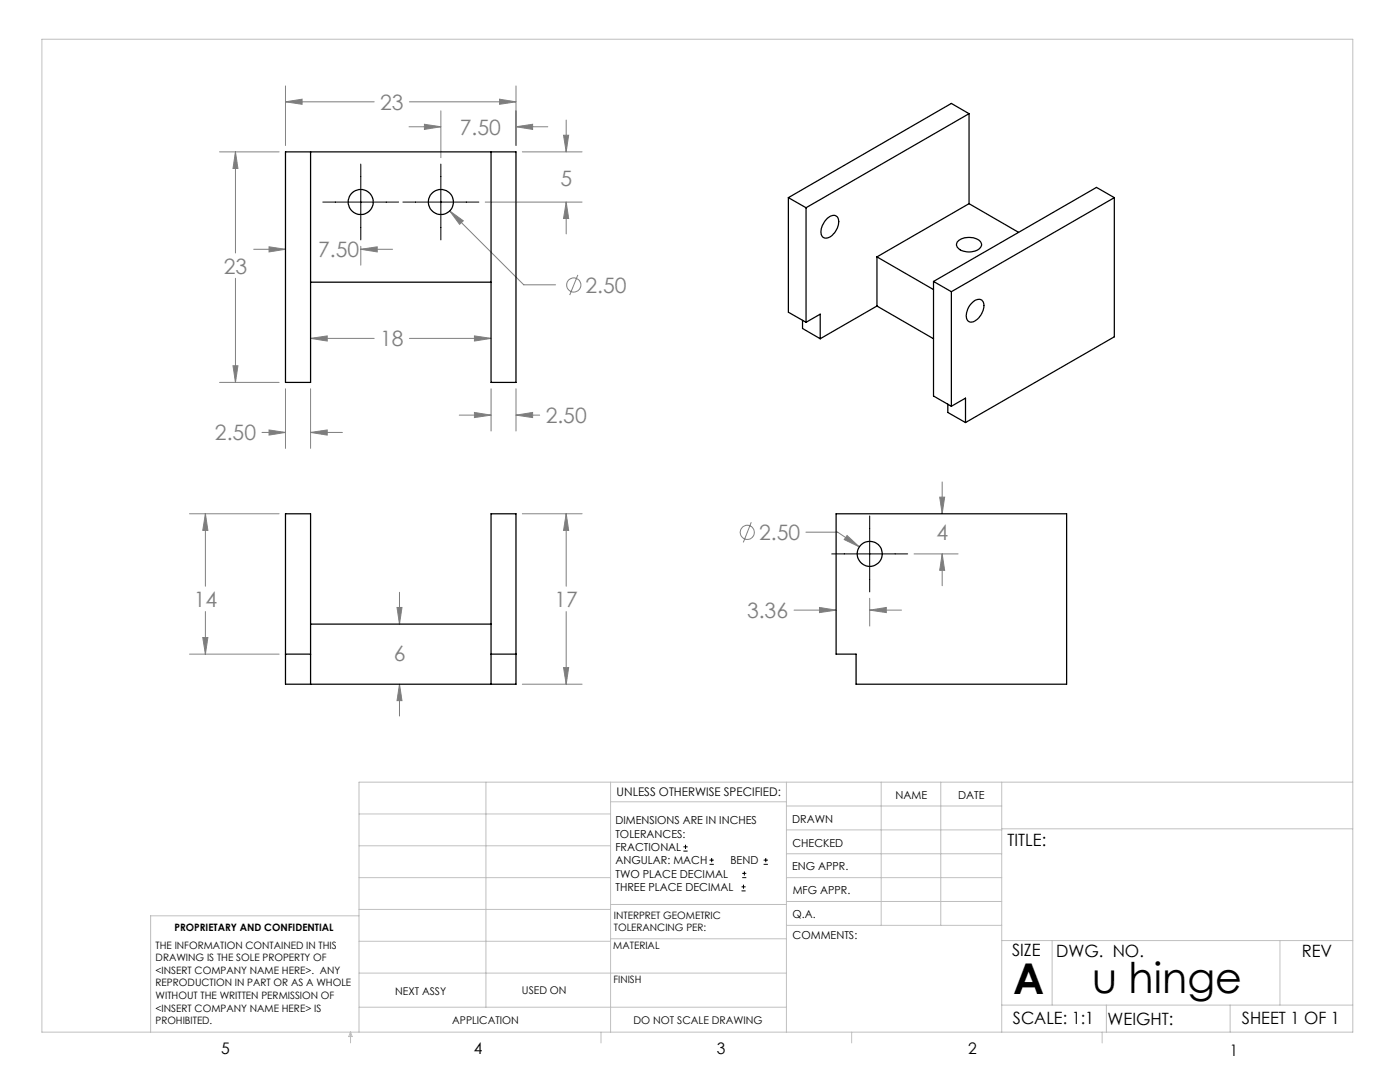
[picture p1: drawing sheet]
<svg xmlns="http://www.w3.org/2000/svg" width="279mm" height="216mm" viewBox="0 0 279 216" stroke-linecap="round" stroke-linejoin="round" font-family="sans-serif">
<g fill="none" stroke="#808080" stroke-width=".2">
<path d="M57 17.1v11.9M99.7 19.8l3.3 .5-3.3 .5zM103 17.1v11.9M43.8 30.3h11.9M47 30.3l.5 3.3h-1zM47 30.3v20.2M57 20.3l3.3-.5v1zM57 20.3h17.7M81.6 25.3h6.4M81.7 20.3h21.3M84.7 24.8l3.3 .5-3.3 .5zM88 22.1v9.4"/>
<path d="M103 25.3l3.3-.5v1zM103 25.3h6.3M104.2 30.3h12M112.5 27h1l-.5 3.3zM113 24v6.3M47 55.5v20.8M50.6 49.7h6.4M53.7 49.2l3.3 .5-3.3 .6zM72 49.7l3.3-.5v1.1zM72 49.1v3.8M72 49.7h6.4M89.7 42.1l2.8 2-.8 .7z"/>
<path d="M89.7 42.1l14.8 14.7h6.4M96.8 40.3h19.4M113 40.3l.5 3.3h-1zM113 40.3v6.4M115.3 54.9l-1.6 4M43.8 76.3h11.9M46.5 73h1l-.5 3.3zM57 77.6v11.9M62 67.5l3.3-.5v1.1zM62 67.5h12.7M62 77.6v11.9M81.7 67.5h16.3"/>
<path d="M94.7 67l3.3 .5-3.3 .6zM98 77.6v8.4M103 77.6v8.4M52.3 86.3h4.7M53.7 85.8l3.3 .5-3.3 .5zM62 86.3l3.3-.5v1zM62 86.3h6.3M91.7 82.8h6.3M94.7 82.3l3.3 .5-3.3 .5zM103 82.8l3.3-.5v1zM103 82.8h4.7M187.5 99.2h1l-.5 3.3z"/>
<path d="M188 96.2v6.3M37.8 102.5h17.9M41 102.5l.5 3.3h-1zM41 102.5v14.5M79.7 118.2v6.3M104.2 102.5h12M113 102.5l.5 3.3h-1zM113 102.5v14.5M149.9 104.2l-1.6 4M160.8 106.2h6.4l4.3 2.9M169.1 106.9l2.4 2.2-3-1.4zM173.6 119.4v5.5"/>
<path d="M182.4 110.5h8.8M188 110.5l.5 3.3h-1zM188 110.5v6.4M37.8 130.5h17.9M40.5 127.2h1l-.5 3.3zM41 122v8.5M79.2 121.2h1l-.5 3.3zM79.7 136.5l.5 3.3h-1zM79.7 136.5v6.4M104.2 136.5h12M112.5 133.2h1l-.5 3.3zM113 122v14.5"/>
<path d="M158.5 121.7h8.4M163.5 121.2l3.4 .5-3.4 .5zM173.6 121.7l3.3-.5v1zM173.6 121.7h6.3"/>
<circle cx="114.5" cy="56.9" r="1.41"/>
<circle cx="149.1" cy="106.2" r="1.4"/>
</g>
<g fill="none" stroke="#000" stroke-width=".2">
<path d="M72 32.7v15.2M88 32.7v15.2M64.4 40.3h15.2M80.4 40.3h15.2M166 110.5h15.2M173.6 102.9v15.2M136.4 169.8h.8M136.4 169h.8M136.8 168.6v.8M141.6 172.5h.9M141.6 171.6h.9M142 171.2v.8"/>
<path d="M148 177.8h.8M148 177h.8M148.1 175.1h.8M148.1 174.3h.8M148.4 176.5v.8M148.6 173.9v.8M152.4 172.5h.8M152.4 171.6h.8M152.8 171.2v.8"/>
</g>
<g fill="none" stroke="#c0c0c0" stroke-width=".2">
<path d="M8.4 7.8h261.6v198.2h-261.6zM97 156.1v44.9M121.8 156.1v49.9M121.8 160h35.2M157 156.1v49.9M175.9 156.1v28.5M187.7 156.1v28.5M199.9 156.1v49.9M270 156.1h-198.4v49.9M71.6 175.1h50.2M71.6 168.8h50.2M71.6 162.4h50.2"/>
<path d="M157 170.4h42.9M157 165.6h42.9M157 160.8h42.9M157 175.1h42.9M157 179.9h42.9M199.9 165.4h70.1M71.6 194.2h85.4M71.6 187.8h50.2M71.6 181.5h50.2M71.6 182.7h-41.5v23.3M121.8 187.3h35.2M121.8 180.5h35.2"/>
<path d="M157 184.6h42.9M199.9 187.7h70.1M210 187.7v12.9M255.4 187.7v12.9M70 206v2.1M70 206l.3 .8h-.7zM71.6 201h85.4M119.9 206v2.1M170 206v2.1M199.9 200.6h70.1M220 206v2.1M220.8 200.6v5.4"/>
<path d="M245.5 200.6v5.4"/>
</g>
<path d="M113 102.5l.5 3.3h-1zM112.5 133.2h1l-.5 3.3zM40.5 127.2h1l-.5 3.3zM41 102.5l.5 3.3h-1zM79.2 121.2h1l-.5 3.3zM79.7 136.5l.5 3.3h-1zM188 110.5l.5 3.3h-1zM187.5 99.2h1l-.5 3.3zM173.6 121.7l3.3-.5v1zM163.5 121.2l3.4 .5-3.4 .5zM169.1 106.9l-.6 .8 3 1.4zM47 30.3l.5 3.3h-1zM46.5 73h1l-.5 3.3zM99.7 19.8l3.3 .5-3.3 .5zM57 20.3l3.3-.5v1zM94.7 67l3.3 .5-3.3 .6zM62 67.5l3.3-.5v1.1zM103 82.8l3.3-.5v1zM94.7 82.3l3.3 .5-3.3 .5zM62 86.3l3.3-.5v1zM53.7 85.8l3.3 .5-3.3 .5zM113 40.3l.5 3.3h-1zM112.5 27h1l-.5 3.3zM84.7 24.8l3.3 .5-3.3 .5zM103 25.3l3.3-.5v1zM53.7 49.2l3.3 .5-3.3 .6zM72 49.7l3.3-.5v1.1zM89.7 42.1l2 2.7 .8-.7z" fill="#808080"/>
<g fill="none" stroke="#000" stroke-width=".25">
<path d="M62 30.3v46h-5v-46h46v46h-5v-46M157.3 39.4l3.6 2.1M157.3 39.4v22.9l3.6 2M193.4 22.7l-32.5 18.8M193.4 22.7v17.9M193.4 22.7l-3.5-2.1-32.6 18.8M222.4 39.4l-32.5 18.8M222.4 39.4v27.8l-29.7 17.1M222.4 39.4l-3.6-2-32.5 18.8M62 56.3h36M160.9 41.5v22.8M165.1 43.6a1.29 1.29 0 0 1 2.1-.1 3.4 3.4 0 0 1-2.3 4 1.27 1.27 0 0 1-1-1.9l.6-1.2z"/>
<path d="M175 51.3v9.8M175 51.3l11.3 6.5M186.3 56.2l3.6 2M186.3 56.2v22.8l3.6 2.1M189.9 58.2v22.9M191 48.3a3.4 3.4 0 0 1 4.7 0 1.29 1.29 0 0 1-1.1 1.8 3.2 3.2 0 0 1-3.6-1l-.1-.4zM193.4 40.6l-18.4 10.7M193.4 40.6l9.9 5.8M160.2 63.9v1.6l3.5 2.1M160.9 64.3l2.8-1.6v4.9M175 61.1l-11.3 6.5M175 61.1l11.3 6.5"/>
<path d="M193.9 60.6a1.51 1.51 0 0 1 2.2-.6 3.1 3.1 0 0 1-1 3.7 1.25 1.25 0 0 1-2.1 .1 3.1 3.1 0 0 1 .9-3.2zM189.2 80.6v1.7l3.5 2M189.9 81.1l2.8-1.7v4.9M166.9 102.5h46v34h-42v-6h-4zM57 130.5h5M62 136.5v-34h-5v34h46v-34h-5v34M62 124.5h36M98 130.5h5"/>
<circle cx="72" cy="40.3" r="2.5"/>
<circle cx="88" cy="40.3" r="2.51"/>
<circle cx="173.6" cy="110.5" r="2.5"/>
</g>
<g font-size="8.5">
<text x="202.2" y="198.3">A</text>
<text x="218" y="198.1">u hinge</text>
</g>
<g font-size="4.2" fill="#808080">
<text x="75.9" y="21.9">23</text>
<text x="91.8" y="26.9">7.50</text>
<text x="111.8" y="37.2">5</text>
<text x="63.5" y="51.3">7.50</text>
<text x="44.7" y="54.6">23</text>
<text x="116.9" y="58.4">2.50</text>
<text x="75.9" y="69.1">18</text>
<text x="42.9" y="87.9">2.50</text>
<text x="108.9" y="84.4">2.50</text>
<text x="151.5" y="107.8">2.50</text>
<text x="186.9" y="107.8">4</text>
<text x="38.7" y="121.1">14</text>
<text x="110.7" y="121.1">17</text>
<text x="149.1" y="123.3">3.36</text>
<text x="78.6" y="132">6</text>
</g>
<g font-size="3.4">
<text x="201.1" y="168.8">TITLE:</text>
<text x="202" y="190.8">SIZE</text>
<text x="210.8" y="190.9">DWG. NO.</text>
<text x="259.8" y="191">REV</text>
<text x="202.1" y="204.4">SCALE: 1:1</text>
<text x="221" y="204.5">WEIGHT:</text>
<text x="247.8" y="204.4">SHEET 1 OF 1</text>
</g>
<g font-size="3.2">
<text x="44.2" y="210.4">5</text>
<text x="94.6" y="210.3">4</text>
<text x="143.1" y="210.4">3</text>
<text x="193.2" y="210.3">2</text>
<text x="245.4" y="210.6">1</text>
</g>
<text font-size="2.4" x="123.1" y="158.9">UNLESS OTHERWISE SPECIFIED:</text>
<g font-size="2.2">
<text x="178.7" y="159.4">NAME</text>
<text x="191.2" y="159.4">DATE</text>
<text x="122.8" y="164.5">DIMENSIONS ARE IN INCHES</text>
<text x="122.8" y="167.1">TOLERANCES:</text>
<text x="158.1" y="164.2">DRAWN</text>
<text x="122.8" y="169.8">FRACTIONAL</text>
<text x="122.8" y="172.5">ANGULAR: MACH</text>
<text x="145.8" y="172.5">BEND</text>
<text x="158.1" y="173.7">ENG APPR.</text>
<text x="158.2" y="169.1">CHECKED</text>
<text x="122.8" y="175.1">TWO PLACE DECIMAL</text>
<text x="122.8" y="177.8">THREE PLACE DECIMAL</text>
<text x="158.2" y="178.4">MFG APPR.</text>
<text x="158.2" y="183.2">Q.A.</text>
<text x="158.2" y="187.4">COMMENTS:</text>
</g>
<g font-size="2.1">
<text x="78.8" y="198.5">NEXT ASSY</text>
<text x="104.2" y="198.4">USED ON</text>
<text x="90.2" y="204.3">APPLICATION</text>
<text x="126.4" y="204.3">DO NOT SCALE DRAWING</text>
</g>
<g font-size="2">
<text x="34.8" y="185.7">PROPRIETARY AND CONFIDENTIAL</text>
<text x="122.5" y="183.3">INTERPRET GEOMETRIC</text>
<text x="122.5" y="185.9">TOLERANCING PER:</text>
<text x="31.1" y="189.3">THE INFORMATION CONTAINED IN THIS</text>
<text x="31.1" y="191.8">DRAWING IS THE SOLE PROPERTY OF</text>
<text x="122.4" y="189.4">MATERIAL</text>
<text x="31.1" y="194.3">&lt;INSERT COMPANY NAME HERE&gt;. ANY</text>
<text x="31.1" y="196.8">REPRODUCTION IN PART OR AS A WHOLE</text>
<text x="122.4" y="196.2">FINISH</text>
<text x="31.1" y="199.4">WITHOUT THE WRITTEN PERMISSION OF</text>
<text x="31.1" y="201.9">&lt;INSERT COMPANY NAME HERE&gt; IS</text>
<text x="31.1" y="204.4">PROHIBITED.</text>
</g>
</svg>
